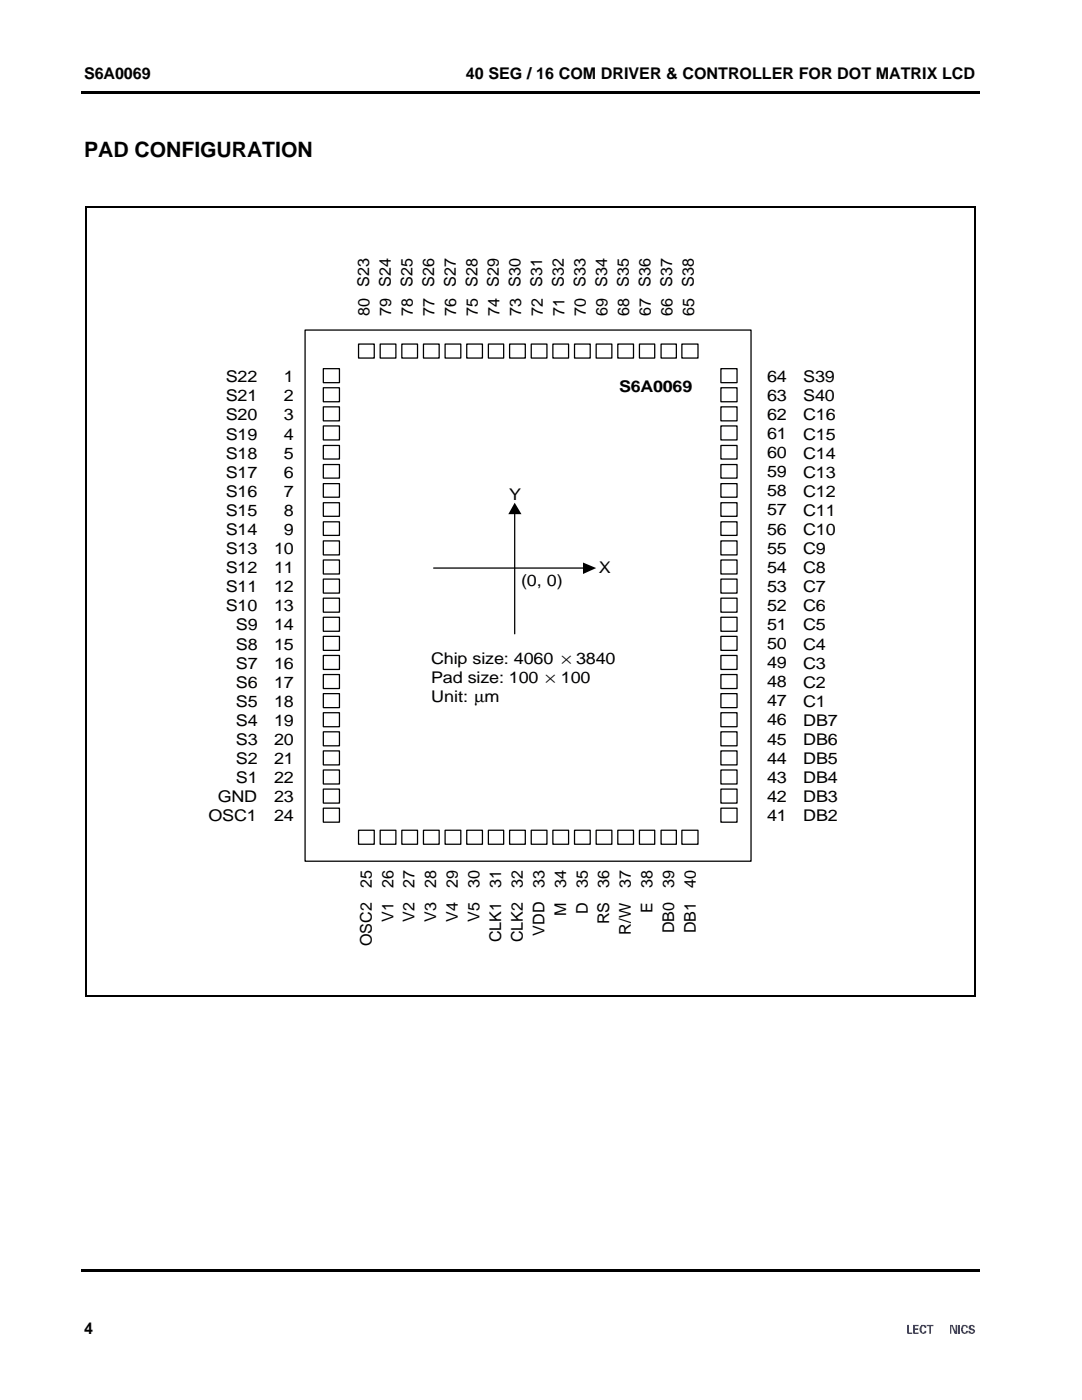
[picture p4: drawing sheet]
<svg xmlns="http://www.w3.org/2000/svg" width="216mm" height="279mm" viewBox="0 0 216 279" stroke-linecap="round" stroke-linejoin="round" font-family="sans-serif">
<path d="M16.3 18.3h179.2v.5h-179.2z" fill="#000"/>
<g fill="#00f">
<path d="M181 264.4h.4v1.5h.6v.3h-1z" fill-rule="evenodd"/>
<path d="M182.2 264.4h1.1v.3h-.8v.4h.7v.3h-.7v.5h.8v.3h-1.1z" fill-rule="evenodd"/>
<path d="M183.8 264.5l.6-.1 .4 .3v.3h-.3l-.2-.3-.3 .1v1.1h.3l.2-.3h.3a.64 .64 0 0 1-.6 .6 .64 .64 0 0 1-.6-.5l-.1-.6z" fill-rule="evenodd"/>
<path d="M184.9 264.4h1.4v.3h-.5v1.5h-.4v-1.5h-.5z" fill-rule="evenodd"/>
<path d="M189.6 264.4h.5l.6 1.4v-1.4h.3v1.8h-.5l-.6-1.5-.1 1.5h-.2z" fill-rule="evenodd"/>
<path d="M192.1 264.4h.6l.3 .2 .1 .4h-.3l-.1-.3h-.3l-.3 .6 .3 .6h.2l.2-.3h.3l-.1 .4a.87 .87 0 0 1-1.1-.1 .87 .87 0 0 1 0-1.2z" fill-rule="evenodd"/>
<path d="M193.4 264.6l.3-.2 .6 .1 .2 .4h-.3l-.1-.2h-.4v.3l.3 .1a.6 .6 0 0 1 .5 .4 .6 .6 0 0 1-.2 .6l-.7 .1-.3-.2-.1-.4h.4l.1 .3h.4l.1-.1-.1-.3-.8-.3z" fill-rule="evenodd"/>
</g>
<path d="M191.3 264.4h.3v1.8h-.3z" fill="#00f"/>
<path d="M16.3 253.3h179.2v.5h-179.2z" fill="#000"/>
<path d="M60.9 65.9h89v106h-89z" fill="#fff" stroke="#000" stroke-width=".25"/>
<path d="M86.5 113.4h30.1M102.7 102.3v24.2" fill="none" stroke="#000" stroke-width=".25"/>
<path d="M102.7 100.3l1.4 2.3h-2.7zM116.3 112.3l2.7 1.1-2.7 1.2z" fill="#000"/>
<g fill="#fff" stroke="#000" stroke-width=".25">
<path d="M136.1 165.7h3.2v2.8h-3.2z"/>
<path d="M131.9 165.7h3.1v2.8h-3.1z"/>
<path d="M127.6 165.7h3v2.8h-3z"/>
<path d="M123.3 165.7h3.1v2.8h-3.1z"/>
<path d="M119 165.7h3.1v2.8h-3.1z"/>
<path d="M114.6 165.7h3.2v2.8h-3.2z"/>
<path d="M110.3 165.7h3.2v2.8h-3.2z"/>
<path d="M106 165.7h3.1v2.8h-3.1z"/>
<path d="M101.7 165.7h3.1v2.8h-3.1z"/>
<path d="M97.5 165.7h3v2.8h-3z"/>
<path d="M93.1 165.7h3.2v2.8h-3.2z"/>
<path d="M88.8 165.7h3.1v2.8h-3.1z"/>
<path d="M84.5 165.7h3.1v2.8h-3.1z"/>
<path d="M80.2 165.7h3.1v2.8h-3.1z"/>
<path d="M71.5 165.7h3.2v2.8h-3.2z"/>
<path d="M75.9 165.7h3.1v2.8h-3.1z"/>
<path d="M64.5 73.6h3.2v2.8h-3.2z"/>
<path d="M64.5 77.4h3.2v2.8h-3.2z"/>
<path d="M64.5 81.2h3.2v2.8h-3.2z"/>
<path d="M64.5 85h3.2v2.8h-3.2z"/>
<path d="M64.5 88.9h3.2v2.7h-3.2z"/>
<path d="M64.5 92.7h3.2v2.7h-3.2z"/>
<path d="M64.5 96.5h3.2v2.7h-3.2z"/>
<path d="M64.5 100.3h3.2v2.7h-3.2z"/>
<path d="M64.5 104.1h3.2v2.7h-3.2z"/>
<path d="M64.5 107.9h3.2v2.8h-3.2z"/>
<path d="M64.5 111.8h3.2v2.8h-3.2z"/>
<path d="M64.5 115.6h3.2v2.8h-3.2z"/>
<path d="M64.5 119.4h3.2v2.8h-3.2z"/>
<path d="M64.5 123.2h3.2v2.8h-3.2z"/>
<path d="M64.5 127h3.2v2.8h-3.2z"/>
<path d="M64.5 130.8h3.2v2.8h-3.2z"/>
<path d="M64.5 134.6h3.2v2.8h-3.2z"/>
<path d="M64.5 138.4h3.2v2.8h-3.2z"/>
<path d="M64.5 142.2h3.2v2.8h-3.2z"/>
<path d="M64.5 146h3.2v2.8h-3.2z"/>
<path d="M64.5 153.7h3.2v2.8h-3.2z"/>
<path d="M64.5 157.5h3.2v2.8h-3.2z"/>
<path d="M64.5 161.3h3.2v2.8h-3.2z"/>
<path d="M64.5 149.9h3.2v2.8h-3.2z"/>
<path d="M143.8 73.6h3.3v2.8h-3.3z"/>
<path d="M143.8 77.4h3.3v2.8h-3.3z"/>
<path d="M143.8 81.2h3.3v2.8h-3.3z"/>
<path d="M143.8 85h3.3v2.8h-3.3z"/>
<path d="M143.8 88.9h3.3v2.7h-3.3z"/>
<path d="M143.8 92.7h3.3v2.7h-3.3z"/>
<path d="M143.8 96.5h3.3v2.7h-3.3z"/>
<path d="M143.8 100.3h3.3v2.7h-3.3z"/>
<path d="M143.8 104.1h3.3v2.7h-3.3z"/>
<path d="M143.8 107.9h3.3v2.8h-3.3z"/>
<path d="M143.8 111.8h3.3v2.8h-3.3z"/>
<path d="M143.8 115.6h3.3v2.8h-3.3z"/>
<path d="M143.8 119.4h3.3v2.8h-3.3z"/>
<path d="M143.8 123.2h3.3v2.8h-3.3z"/>
<path d="M143.8 127h3.3v2.8h-3.3z"/>
<path d="M143.8 130.8h3.3v2.8h-3.3z"/>
<path d="M143.8 134.6h3.3v2.8h-3.3z"/>
<path d="M143.8 138.4h3.3v2.8h-3.3z"/>
<path d="M143.8 142.2h3.3v2.8h-3.3z"/>
<path d="M143.8 146h3.3v2.8h-3.3z"/>
<path d="M143.8 153.7h3.3v2.8h-3.3z"/>
<path d="M143.8 157.5h3.3v2.8h-3.3z"/>
<path d="M143.8 161.3h3.3v2.8h-3.3z"/>
<path d="M143.8 149.9h3.3v2.8h-3.3z"/>
<path d="M136.1 68.7h3.2v2.8h-3.2z"/>
<path d="M131.9 68.7h3.1v2.8h-3.1z"/>
<path d="M127.6 68.7h3v2.8h-3z"/>
<path d="M123.3 68.7h3.1v2.8h-3.1z"/>
<path d="M119 68.7h3.1v2.8h-3.1z"/>
<path d="M114.6 68.7h3.2v2.8h-3.2z"/>
<path d="M110.3 68.7h3.2v2.8h-3.2z"/>
<path d="M106 68.7h3.1v2.8h-3.1z"/>
<path d="M101.7 68.7h3.1v2.8h-3.1z"/>
<path d="M97.5 68.7h3v2.8h-3z"/>
<path d="M93.1 68.7h3.2v2.8h-3.2z"/>
<path d="M88.8 68.7h3.1v2.8h-3.1z"/>
<path d="M84.5 68.7h3.1v2.8h-3.1z"/>
<path d="M80.2 68.7h3.1v2.8h-3.1z"/>
<path d="M71.5 68.7h3.2v2.8h-3.2z"/>
<path d="M75.9 68.7h3.1v2.8h-3.1z"/>
</g>
<path d="M17.1 41.2h.3v.3h-.3zM194.5 41.2h.2v.3h-.2zM17.1 198.6h.3v.3h-.3zM194.5 198.6h.2v.3h-.2z" fill="#000"/>
<path d="M17.2 41.5v157.1M17.4 41.4h177.1M194.6 41.5v157.1M17.4 198.8h177.1" fill="none" stroke="#000" stroke-width=".25"/>
<text font-size="4.2" x="16.8" y="31.3">PAD CONFIGURATION</text>
<g font-size="3.2">
<text x="16.8" y="15.8">S6A0069</text>
<text x="93" y="15.8">40 SEG / 16 COM DRIVER &amp; CONTROLLER FOR DOT MATRIX LCD</text>
<text x="73.7" y="63" transform="rotate(-90 73.7 63)">80 S23</text>
<text x="78.1" y="63" transform="rotate(-90 78.1 63)">79 S24</text>
<text x="82.4" y="63" transform="rotate(-90 82.4 63)">78 S25</text>
<text x="86.7" y="63" transform="rotate(-90 86.7 63)">77 S26</text>
<text x="91" y="63" transform="rotate(-90 91 63)">76 S27</text>
<text x="95.3" y="63" transform="rotate(-90 95.3 63)">75 S28</text>
<text x="99.7" y="63" transform="rotate(-90 99.7 63)">74 S29</text>
<text x="104" y="63" transform="rotate(-90 104 63)">73 S30</text>
<text x="108.3" y="63" transform="rotate(-90 108.3 63)">72 S31</text>
<text x="112.6" y="63" transform="rotate(-90 112.6 63)">71 S32</text>
<text x="116.9" y="63" transform="rotate(-90 116.9 63)">70 S33</text>
<text x="121.2" y="63" transform="rotate(-90 121.2 63)">69 S34</text>
<text x="125.6" y="63" transform="rotate(-90 125.6 63)">68 S35</text>
<text x="129.9" y="63" transform="rotate(-90 129.9 63)">67 S36</text>
<text x="134.2" y="63" transform="rotate(-90 134.2 63)">66 S37</text>
<text x="138.5" y="63" transform="rotate(-90 138.5 63)">65 S38</text>
<text x="45" y="76.3">S22</text>
<text x="56.6" y="76.3">1</text>
<text x="153.1" y="76.2">64</text>
<text x="160.3" y="76.3">S39</text>
<text x="45" y="80.1">S21</text>
<text x="45" y="83.9">S20</text>
<text x="56.6" y="80.1">2</text>
<text x="56.6" y="83.9">3</text>
<text x="123.5" y="78.2">S6A0069</text>
<text x="153.1" y="80">63</text>
<text x="153.1" y="83.8">62</text>
<text x="160.3" y="80.1">S40</text>
<text x="160.3" y="83.9">C16</text>
<text x="45" y="87.7">S19</text>
<text x="56.6" y="87.7">4</text>
<text x="153.1" y="87.6">61</text>
<text x="160.3" y="87.7">C15</text>
<text x="45" y="91.5">S18</text>
<text x="45" y="95.3">S17</text>
<text x="56.6" y="91.5">5</text>
<text x="56.6" y="95.3">6</text>
<text x="153.1" y="91.4">60</text>
<text x="153.1" y="95.3">59</text>
<text x="160.3" y="91.5">C14</text>
<text x="160.3" y="95.3">C13</text>
<text x="45" y="99.1">S16</text>
<text x="56.6" y="99.1">7</text>
<text x="101.6" y="99.7">Y</text>
<text x="153.1" y="99.1">58</text>
<text x="160.3" y="99.1">C12</text>
<text x="45" y="103">S15</text>
<text x="45" y="106.8">S14</text>
<text x="56.6" y="103">8</text>
<text x="56.6" y="106.8">9</text>
<text x="153.1" y="102.9">57</text>
<text x="153.1" y="106.7">56</text>
<text x="160.3" y="103">C11</text>
<text x="160.3" y="106.8">C10</text>
<text x="45" y="110.6">S13</text>
<text x="54.7" y="110.6">10</text>
<text x="153.1" y="110.5">55</text>
<text x="160.3" y="110.6">C9</text>
<text x="45" y="114.4">S12</text>
<text x="45" y="118.2">S11</text>
<text x="54.7" y="114.4">11</text>
<text x="54.7" y="118.2">12</text>
<text x="104" y="117">(0, 0)</text>
<text x="119.5" y="114.4">X</text>
<text x="153.1" y="114.3">54</text>
<text x="153.1" y="118.1">53</text>
<text x="160.3" y="114.4">C8</text>
<text x="160.3" y="118.2">C7</text>
<text x="45" y="122">S10</text>
<text x="47.1" y="125.8">S9</text>
<text x="54.7" y="122">13</text>
<text x="54.7" y="125.8">14</text>
<text x="153.1" y="121.9">52</text>
<text x="153.1" y="125.7">51</text>
<text x="160.3" y="122">C6</text>
<text x="160.3" y="125.8">C5</text>
<text x="47.1" y="129.6">S8</text>
<text x="54.7" y="129.6">15</text>
<text x="153.1" y="129.5">50</text>
<text x="160.3" y="129.6">C4</text>
<text x="47.1" y="133.4">S7</text>
<text x="47.1" y="137.2">S6</text>
<text x="54.7" y="133.4">16</text>
<text x="54.7" y="137.2">17</text>
<text x="86" y="132.5">Chip size: 4060 × 3840</text>
<text x="86" y="136.3">Pad size: 100 × 100</text>
<text x="153.1" y="133.4">49</text>
<text x="153.1" y="137.2">48</text>
<text x="160.3" y="133.4">C3</text>
<text x="160.3" y="137.2">C2</text>
<text x="47.1" y="141.1">S5</text>
<text x="54.7" y="141.1">18</text>
<text x="86" y="140.1">Unit: μm</text>
<text x="153.1" y="141">47</text>
<text x="160.3" y="141.1">C1</text>
<text x="47.1" y="144.9">S4</text>
<text x="47.1" y="148.7">S3</text>
<text x="54.7" y="144.9">19</text>
<text x="54.7" y="148.7">20</text>
<text x="153.1" y="144.8">46</text>
<text x="153.1" y="148.6">45</text>
<text x="160.3" y="144.9">DB7</text>
<text x="160.3" y="148.7">DB6</text>
<text x="47.1" y="152.5">S2</text>
<text x="54.7" y="152.5">21</text>
<text x="153.1" y="152.4">44</text>
<text x="160.3" y="152.5">DB5</text>
<text x="43.4" y="160.1">GND</text>
<text x="47.1" y="156.3">S1</text>
<text x="54.7" y="156.3">22</text>
<text x="54.7" y="160.1">23</text>
<text x="153.1" y="156.2">43</text>
<text x="153.1" y="160">42</text>
<text x="160.3" y="156.3">DB4</text>
<text x="160.3" y="160.1">DB3</text>
<text x="41.6" y="163.9">OSC1</text>
<text x="54.7" y="163.9">24</text>
<text x="153.1" y="163.8">41</text>
<text x="160.3" y="163.9">DB2</text>
<text x="74.2" y="177.3" transform="rotate(-90 74.2 177.3)">25</text>
<text x="78.5" y="177.3" transform="rotate(-90 78.5 177.3)">26</text>
<text x="82.7" y="177.3" transform="rotate(-90 82.7 177.3)">27</text>
<text x="87" y="177.3" transform="rotate(-90 87 177.3)">28</text>
<text x="91.4" y="177.3" transform="rotate(-90 91.4 177.3)">29</text>
<text x="95.7" y="177.3" transform="rotate(-90 95.7 177.3)">30</text>
<text x="100" y="177.3" transform="rotate(-90 100 177.3)">31</text>
<text x="104.3" y="177.3" transform="rotate(-90 104.3 177.3)">32</text>
<text x="108.6" y="177.3" transform="rotate(-90 108.6 177.3)">33</text>
<text x="112.9" y="177.3" transform="rotate(-90 112.9 177.3)">34</text>
<text x="117.3" y="177.3" transform="rotate(-90 117.3 177.3)">35</text>
<text x="121.6" y="177.3" transform="rotate(-90 121.6 177.3)">36</text>
<text x="125.9" y="177.3" transform="rotate(-90 125.9 177.3)">37</text>
<text x="130.2" y="177.3" transform="rotate(-90 130.2 177.3)">38</text>
<text x="134.5" y="177.3" transform="rotate(-90 134.5 177.3)">39</text>
<text x="138.9" y="177.3" transform="rotate(-90 138.9 177.3)">40</text>
<text x="78.5" y="184" transform="rotate(-90 78.5 184)">V1</text>
<text x="82.7" y="184" transform="rotate(-90 82.7 184)">V2</text>
<text x="87" y="184" transform="rotate(-90 87 184)">V3</text>
<text x="91.4" y="184" transform="rotate(-90 91.4 184)">V4</text>
<text x="95.7" y="184" transform="rotate(-90 95.7 184)">V5</text>
<text x="112.9" y="182.7" transform="rotate(-90 112.9 182.7)">M</text>
<text x="117.3" y="182.4" transform="rotate(-90 117.3 182.4)">D</text>
<text x="121.6" y="184.5" transform="rotate(-90 121.6 184.5)">RS</text>
<text x="130.2" y="182.2" transform="rotate(-90 130.2 182.2)">E</text>
<text x="74.2" y="188.8" transform="rotate(-90 74.2 188.8)">OSC2</text>
<text x="100" y="188" transform="rotate(-90 100 188)">CLK1</text>
<text x="104.3" y="188" transform="rotate(-90 104.3 188)">CLK2</text>
<text x="108.6" y="186.8" transform="rotate(-90 108.6 186.8)">VDD</text>
<text x="125.9" y="186.5" transform="rotate(-90 125.9 186.5)">R/W</text>
<text x="134.5" y="186.3" transform="rotate(-90 134.5 186.3)">DB0</text>
<text x="138.9" y="186.3" transform="rotate(-90 138.9 186.3)">DB1</text>
<text x="16.8" y="266.3">4</text>
</g>
</svg>
